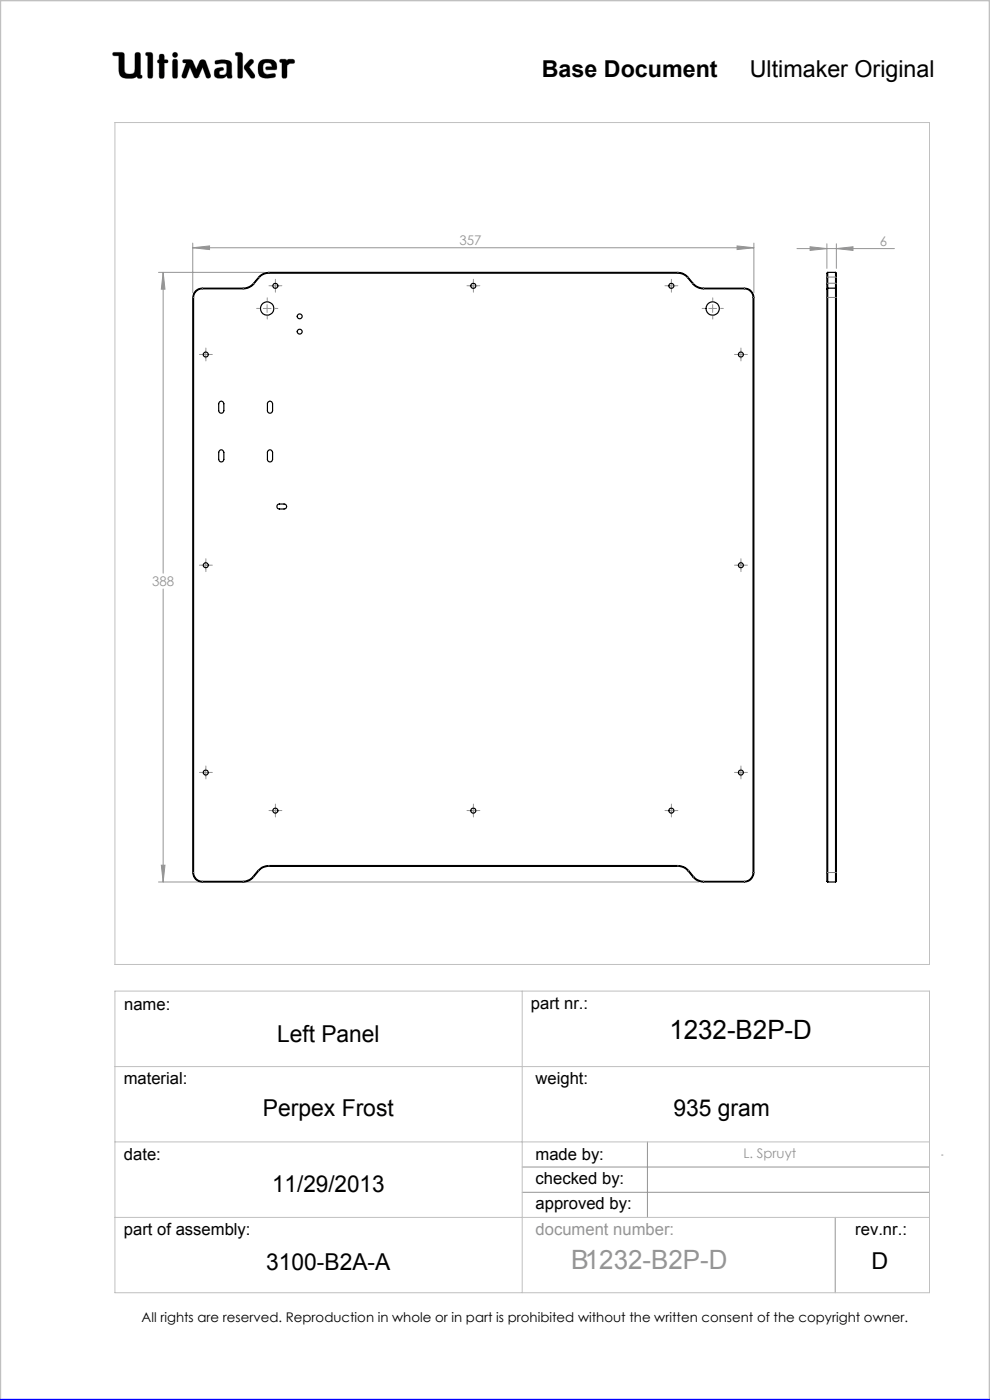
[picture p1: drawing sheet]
<svg xmlns="http://www.w3.org/2000/svg" width="210mm" height="297mm" viewBox="0 0 210 297" stroke-linecap="round" stroke-linejoin="round" font-family="sans-serif">
<g fill="none" stroke="#c0c0c0" stroke-width=".21">
<path d="M24 11.1h1.9l.4 .3 .2 3.9a1.51 1.51 0 0 0 2 0l.2-4a.77 .77 0 0 1 1 0l.1 4.6 .3 .1a.39 .39 0 0 1-.3 .6l-.6-.1-.1-.3a3.8 3.8 0 0 1-3 .3l-.6-.5-.2-.6-.1-3.6h-1a.39 .39 0 0 1-.3-.2 .39 .39 0 0 1 .1-.5zM31 11.1l1.2 .1 .2 .4-.1 4.8a.6 .6 0 0 1-.6 .2 .6 .6 0 0 1-.4-.5v-4.3l-.4-.1zM33.8 12.7v-1.1a.6 .6 0 0 1 .7-.1 .6 .6 0 0 1 .4 .5v.7h.6a.37 .37 0 0 1 0 .6l-.6 .1-.1 3.1a.6 .6 0 0 1-.6 .1 .6 .6 0 0 1-.4-.5v-2.7M33.8 12.7h.1M33.8 13.4h.1M33.8 15.7h.1M33.8 12.7h-.3l-.1 .3v.2l.4 .2M36.7 11.3l.4-.2 .4 .2 .2 .3-.2 .4-.4 .2-.4-.2-.1-.4zM36.8 12.6h.7l.2 .5v3l-.2 .5h-.7l-.2-.5v-3zM38.9 12.7h1.6l.5 .4 .6 1.6 .7-1.6 .5-.4 .6 .1 1.3 3.1-.1 .5a.53 .53 0 0 1-.5 .2 .53 .53 0 0 1-.4-.3l-.7-2-1 2.1-.4 .2-.4-.2-.9-2.1-.7 2a.54 .54 0 0 1-.5 .3 .54 .54 0 0 1-.5-.2v-.5l.9-2.5-.7-.2zM42.1 16.3h.1M45.6 12.9a3.7 3.7 0 0 1 3.4 .3l.1 .5 .1 2.7a.64 .64 0 0 1-1-.2l-.1-.1a1.93 1.93 0 0 1-2.5 .2 1.32 1.32 0 0 1 .4-1.8l1-.2 .3 .1 .1 .2v.3a.73 .73 0 0 0-.9 .8 .98 .98 0 0 0 1.4 0l.2-.6-.1-1.5a2.59 2.59 0 0 0-2 0l-.4-.2z"/>
<path d="M50 11.1l1.3 .1 .2 .4-.1 4.8a.57 .57 0 0 1-.6 .2 .57 .57 0 0 1-.4-.5v-4.3l-.4-.1zM52.9 12.8l.4-.2 .4 .1 .1 .4-1 1.1 1.2 1.6 .1 .5-.2 .3h-.4a5.9 5.9 0 0 1-1.7-2.2l.1-.6zM55 13.3a2.62 2.62 0 0 1 3.5-.1l.2 1.1-.1 .5h-2l-.2-.1v-.5l1.3-.1-.2-.5a1.24 1.24 0 0 0-1.6 .1l-.1 1.1 .2 .6 .8 .4 1.5-.2 .1 .1v.6a3.8 3.8 0 0 1-3.3-.1 3.2 3.2 0 0 1-.1-2.9zM56.6 14.8h.1M59.4 12.6h1.2l.3 .3a1.21 1.21 0 0 1 1.5-.2v.7l-.9 .1-.6 .4-.1 2.5a.6 .6 0 0 1-.6 .2 .6 .6 0 0 1-.4-.5v-2.8l-.5-.2zM24.4 26h172.8v178.6h-172.8zM24.4 210.3h172.8v63.9h-172.8zM110.8 210.3v63.9M24.4 226.3h172.8M24.4 242.2h172.8M24.4 258.3h172.8"/>
</g>
<g fill="none" stroke="#959595" stroke-width=".21">
<path d="M33.6 57.8h22.4M34.6 57.8l.4 3.5h-.8zM34.6 57.8v63.8M40.9 52.6l3.5-.4v.7zM40.9 51.6v10.5M40.9 52.6h119M58.4 59.8v1.7M100.4 59.8v1.7M142.4 59.8v1.7M156.4 52.2l3.5 .4-3.5 .3zM159.9 51.6v10.5M169.1 52.7h20.6"/>
<path d="M171.8 52.3l3.6 .4-3.6 .4zM175.4 51.7v5.2M177.4 52.7l3.5-.4v.8zM177.4 51.7v5.2M42.8 75.2h1.7M43.6 74.4v1.7M55.8 65.4h1.7M56.7 64.6v1.7M57.6 60.6h1.6M99.6 60.6h1.6M141.6 60.6h1.6M150.4 65.4h1.6"/>
<path d="M151.2 64.6v1.7M156.3 75.2h1.7M157.2 74.4v1.7M42.8 119.9h1.7M43.6 119.1v1.7M156.3 119.9h1.7M157.2 119.1v1.7M34.6 125v62.1M42.8 163.9h1.7M43.6 163.1v1.6M57.6 172h1.6M58.4 171.1v1.7"/>
<path d="M99.6 172h1.6M100.4 171.1v1.7M141.6 172h1.6M142.4 171.1v1.7M156.3 163.9h1.7M157.2 163.1v1.6M33.6 187.1h114.6M34.2 183.5h.8l-.4 3.6zM110.8 247.6h86.4M110.8 252.9h86.4M137.3 242.2v16.1M177.2 258.3v15.9"/>
<path d="M199.7 245h.3"/>
</g>
<path d="M0 297v-297h210v297" fill="none" stroke="#c0c0c0" stroke-width=".5"/>
<path d="M0 297h210" fill="none" stroke="#00f" stroke-width=".5"/>
<path d="M45.7 12.9l-.1 .5 .2 .2 1.2-.2 .9 .1 .2 .3-.1 1.4a.84 .84 0 0 1-.6 .7 .84 .84 0 0 1-.9-.3l.1-.4 .4-.2a.36 .36 0 0 0 .4-.4 .36 .36 0 0 0-.4-.3 1.23 1.23 0 0 0-1.6 1 1.07 1.07 0 0 0 .3 1.1 1.07 1.07 0 0 0 1.1 .2h.6l.3-.2a.28 .28 0 0 1 .4-.3 .28 .28 0 0 1 .2 .4 .57 .57 0 0 0 .6 .2 .57 .57 0 0 0 .3-.6l-.1-2.4a1.23 1.23 0 0 0-1.5-1zM50 11.1v.6l.4 .1v4.6l.3 .2h.5l.3-.3v-4.8l-.4-.4zM53 12.7l-1.2 1.3v.5l1.4 2 .6 .1 .2-.2v-.6l-1.2-1.6 1-.9v-.4l-.4-.3zM55.2 12.9a2.9 2.9 0 0 0 .1 3.4l.5 .2 1 .1 1.4-.2 .3-.2-.1-.5-.2-.1-1.4 .2-.6-.2-.3-.4-.1-.5a.99 .99 0 0 1 .7-1.3 .99 .99 0 0 1 1.2 .7l-1.2 .1-.2 .4 .3 .2h1.5a.51 .51 0 0 0 .6-.1 .51 .51 0 0 0 0-.6 1.62 1.62 0 0 0-2-1.5l-1.1 .1zM59.4 12.6l-.1 .6 .5 .1v3l.2 .3h.6l.3-.4v-2.3l.6-.4 .9-.1 .1-.5-.3-.3h-1l-.3 .3-.4-.3zM36.7 12.7l-.1 .3v3.4l.2 .2h.7l.2-.3v-3.4l-.2-.3zM36.6 11.6a.56 .56 0 0 0 1.1 0 .56 .56 0 0 0-1.1 0zM33.8 11.6v1.1l-.4 .2v.4l.4 .1v2.9l.2 .3h.5l.4-.4v-2.8l.7-.1 .1-.4-.3-.2h-.5v-.8l-.2-.4h-.6zM31 11.1l-.1 .6 .4 .1v4.5l.3 .3h.5l.3-.5v-4.7l-.4-.3zM38.8 12.7v.5l.7 .2-.9 2.5 .1 .6 .5 .1 .3-.2 .8-2.1 .9 2.1 .3 .2h.3l.3-.2 .9-2.1 .7 2.1 .6 .2 .4-.2v-.5l-1-2.8-.3-.4h-.7l-.3 .2-.8 1.8-.9-1.9-.4-.2zM24 11.2v.6h1.2v2.7a1.76 1.76 0 0 0 2.2 2.1h.9l.8-.4 .3 .4h.6l.2-.2-.1-.4-.3-.1v-4.4l-.4-.4h-.5l-.3 .4v3.4a.81 .81 0 0 1-1.1 .8h-.1a.86 .86 0 0 1-1-1.1l-.1-3.3-.4-.2z" fill-rule="evenodd" fill="#000"/>
<g fill="none" stroke="#959595" stroke-width=".21" stroke-dasharray="15.2 1.3 1.3 1.3">
<path d="M58.4 59.8v-.5M100.4 59.8v-.5M142.4 59.8v-.5M42.8 75.2h-.5M43.7 74.4v-.6M43.7 76v.6M44.5 75.2h.5M55 65.4h-.6M56.7 63.8v-.6M56.7 67.1v.6M57.6 60.6h-.5M58.4 65.4h.5"/>
<path d="M58.4 61.5v.5M59.3 60.6h.5M99.6 60.6h-.5M100.4 61.5v.5M101.3 60.6h.5M141.6 60.6h-.5M142.4 61.5v.5M143.3 60.6h.5M149.5 65.4h-.6M151.2 63.8v-.6M151.2 67.1v.6M152.9 65.4h.5"/>
<path d="M156.3 75.2h-.5M157.2 74.4v-.6M157.2 76v.6M158 75.2h.5M42.8 119.9h-.5M43.7 119.1v-.6M44.5 119.9h.5M156.3 119.9h-.5M157.2 119.1v-.6M158 119.9h.5M43.7 120.7v.6M157.2 120.7v.6"/>
<path d="M42.8 163.9h-.5M43.7 163v-.5M43.7 164.7v.5M44.5 163.9h.5M57.6 172h-.5M58.4 171.1v-.5M58.4 172.8v.5M59.3 172h.5M99.6 172h-.5M100.4 171.1v-.5M100.4 172.8v.5M101.3 172h.5"/>
<path d="M141.6 172h-.5M142.4 171.1v-.5M142.4 172.8v.5M143.3 172h.5M156.3 163.9h-.5M157.2 163v-.5M157.2 164.7v.5M158 163.9h.5"/>
</g>
<path d="M34.2 183.5h.8l-.4 3.6zM34.6 57.8l.4 3.5h-.8zM40.9 52.6l3.5-.4v.7zM156.4 52.2l3.5 .4-3.5 .3zM171.8 52.3l3.6 .4-3.6 .4zM177.4 52.7l3.5-.4v.8z" fill="#959595"/>
<g fill="none" stroke="#000" stroke-width=".25">
<path d="M175.6 57.8v3.3M175.6 57.8l-.2 .2v3.3M175.6 57.8h1.6M177.2 57.8v3.3M177.2 57.8l.2 .2v3.3M41.5 61.7l.6-.4 .8-.2h8.7a3 3 0 0 0 2.2-1l1.1-1.3a2.86 2.86 0 0 1 2.1-1h86.8a2.86 2.86 0 0 1 2.1 1l1.1 1.3a3 3 0 0 0 2.2 1h8.7a1.99 1.99 0 0 1 2 2v122a1.99 1.99 0 0 1-2 2h-8.7a2.81 2.81 0 0 1-2.2-1l-1.1-1.3a2.68 2.68 0 0 0-2.1-1h-86.8a2.68 2.68 0 0 0-2.1 1l-1.1 1.3a2.81 2.81 0 0 1-2.2 1h-8.7a1.99 1.99 0 0 1-2-2v-122l.2-.7zM41.6 61.8l.6-.4 .7-.1h8.7a3 3 0 0 0 2.3-1.1l1.1-1.3a2.65 2.65 0 0 1 2-.9h86.8a2.65 2.65 0 0 1 2 .9l1.1 1.3a3 3 0 0 0 2.3 1.1h8.7a1.87 1.87 0 0 1 1.8 1.8v122a1.87 1.87 0 0 1-1.8 1.9h-8.7a3 3 0 0 1-2-1l-1.1-1.3a3 3 0 0 0-2.3-1.1h-86.8a3 3 0 0 0-2.3 1.1l-1.1 1.3a3 3 0 0 1-2 1h-8.7a1.87 1.87 0 0 1-1.8-1.9v-122l.1-.7zM175.4 61.3v125.7l.2 .1M175.6 61.1v126M175.6 61.1h1.6M175.6 61.1l-.2 .2M177.2 61.1v126"/>
<path d="M177.2 61.1l.2 .2M177.4 61.3v125.7l-.2 .1M46.6 85.3a.55 .55 0 0 1 .5-.1 .55 .55 0 0 1 .4 .5v1.4a.55 .55 0 0 1-.6 .6 .55 .55 0 0 1-.5-.6v-1.4zM46.6 95.6a.53 .53 0 0 1 .5-.1 .53 .53 0 0 1 .4 .5v1.5a.55 .55 0 0 1-.6 .5 .55 .55 0 0 1-.5-.5v-1.5zM56.9 85.3a.55 .55 0 0 1 .6-.1 .55 .55 0 0 1 .3 .5v1.4a.55 .55 0 0 1-.5 .6 .55 .55 0 0 1-.6-.6v-1.4zM56.9 95.6a.53 .53 0 0 1 .6-.1 .53 .53 0 0 1 .3 .5v1.5a.55 .55 0 0 1-.5 .5 .55 .55 0 0 1-.6-.5v-1.5zM58.9 107.1l1.4-.2a.53 .53 0 0 1 .5 .6 .53 .53 0 0 1-.5 .5h-1a.54 .54 0 0 1-.5-.3 .54 .54 0 0 1 .1-.6zM175.6 187.1h1.6"/>
<circle cx="43.7" cy="75.2" r=".54"/>
<circle cx="56.7" cy="65.5" r="1.41"/>
<circle cx="58.4" cy="60.6" r=".54"/>
<circle cx="63.6" cy="67.1" r=".52"/>
<circle cx="63.6" cy="70.4" r=".52"/>
<circle cx="100.4" cy="60.6" r=".54"/>
<circle cx="142.4" cy="60.6" r=".53"/>
<circle cx="151.2" cy="65.5" r="1.41"/>
<circle cx="157.2" cy="75.2" r=".53"/>
<circle cx="43.7" cy="119.9" r=".54"/>
<circle cx="157.2" cy="119.9" r=".53"/>
<circle cx="43.7" cy="163.9" r=".53"/>
<circle cx="58.4" cy="172" r=".53"/>
<circle cx="100.4" cy="172" r=".53"/>
<circle cx="142.4" cy="172" r=".52"/>
<circle cx="157.2" cy="163.9" r=".52"/>
</g>
<g fill="none" stroke="#808080" stroke-width=".21" stroke-dasharray="6.3 1.3 1.3 1.3 1.3 1.3">
<path d="M55 58.9l-.1-.1M57 57.9v-.1M143.8 57.9v-.1M145.8 58.9l.2-.1M175.4 58.9l.2-.1M177.3 58.8h-1.7M177.3 58.8l.1 .1M40.9 63.1h.2M42.9 61.1v.2M51.6 61.3v-.2M53.9 60.2l-.1-.1M146.9 60.2l.2-.1"/>
<path d="M149.2 61.3v-.2M157.9 61.3v-.2M159.8 63.1h.1M175.4 63.1h.2M175.4 60.2l.2-.1M175.6 60.1h1.6M177.3 63.1h-1.7M177.3 63.1h.1M177.3 60.1l.1 .1M40.9 185.1h.2M42.9 187.1v-.2M51.6 187.1v-.2"/>
<path d="M53.8 186.1l-.2-.1M54.9 184.8l-.2-.1M57 183.8v-.2M143.8 183.8v-.2M146 184.8l.1-.1M147.1 186.1l.1-.1M149.2 187.1v-.2M157.9 186.9v.2M159.8 185.1h.1M175.4 185.1h.2M175.6 185.1h1.6M177.3 185.1h.1"/>
</g>
<text font-size="5.6" x="142" y="220.5">1232-B2P-D</text>
<text font-size="5.6" fill="#959595" x="121.1" y="269.2">B1232-B2P-D</text>
<g font-size="4.9">
<text x="114.9" y="16.4">Base Document</text>
<text x="159" y="16.4">Ultimaker Original</text>
<text x="58.8" y="221">Left Panel</text>
<text x="55.8" y="236.8">Perpex Frost</text>
<text x="142.8" y="236.8">935 gram</text>
<text x="57.7" y="252.8">11/29/2013</text>
<text x="56.5" y="269.4">3100-B2A-A</text>
<text x="184.9" y="269.2">D</text>
</g>
<g font-size="3.5">
<text x="26.3" y="214.2">name:</text>
<text x="112.6" y="214.1">part nr.:</text>
<text x="26.2" y="230">material:</text>
<text x="113.6" y="230">weight:</text>
<text x="26.3" y="246.1">date:</text>
<text x="113.6" y="246.1">made by:</text>
<text x="113.6" y="251.1">checked by:</text>
<text x="113.6" y="256.4">approved by:</text>
<text x="26.3" y="262.1">part of assembly:</text>
<text x="181.4" y="262">rev.nr.:</text>
</g>
<text font-size="3.5" fill="#959595" x="113.6" y="261.9">document number:</text>
<g font-size="2.8" fill="#959595">
<text x="97.5" y="51.9">357</text>
<text x="186.6" y="52.1">6</text>
<text x="32.3" y="124.3">388</text>
<text x="157.7" y="245.6">L. Spruyt</text>
</g>
<text font-size="2.8" x="30" y="280.4">All rights are reserved. Reproduction in whole or in part is prohibited without the written consent of the copyright owner.</text>
</svg>
